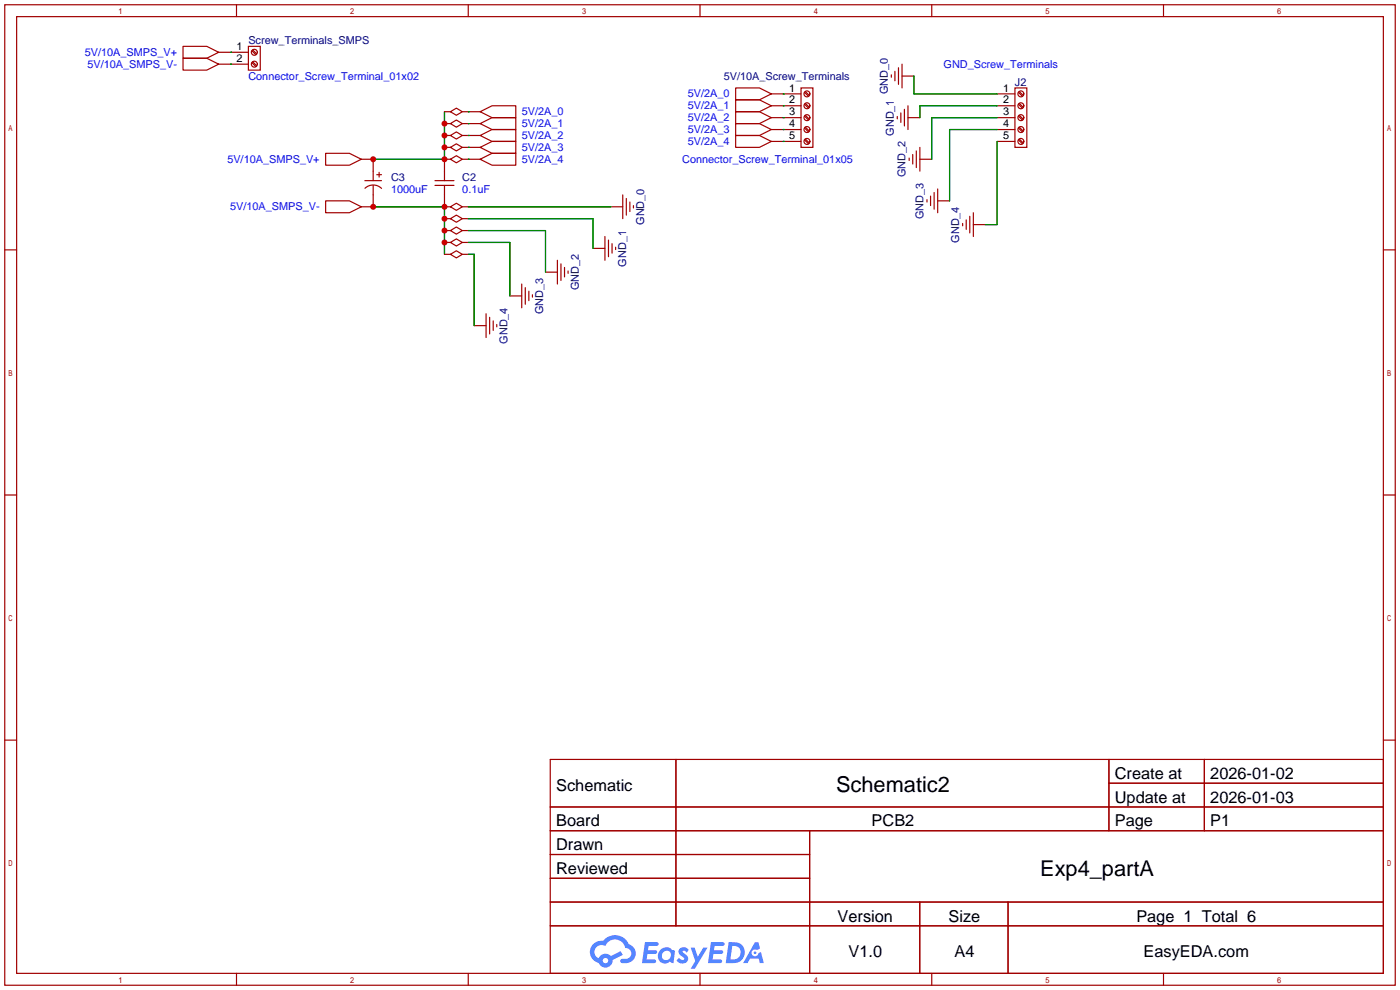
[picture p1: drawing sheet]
<svg xmlns="http://www.w3.org/2000/svg" width="299mm" height="212mm" viewBox="0 0 299 212" stroke-linecap="round" stroke-linejoin="round" font-family="sans-serif">
<g fill="none" stroke="#a10000" stroke-width=".25">
<path d="M1 1h297.2v209.6h-297.2zM3.6 3.6h292.1v204.4h-292.1zM50.5 1v2.6M100.1 1v2.6M149.6 1v2.6M199.1 1v2.6M248.7 1v2.6M1 53.4h2.6M295.7 53.4h2.5M1 105.8h2.6M295.7 105.8h2.5M1 158.2h2.6"/>
<path d="M295.7 158.2h2.5M117.6 162.3h178.1v45.7h-178.1zM117.6 172.5h178.1M117.6 177.5h178.1M144.5 162.3v35.6M173 177.5v30.5M237 162.3v15.2M237 167.4h58.7M257.4 162.3v15.2M117.6 182.6h55.4M117.6 192.8h178.1M117.6 187.7h55.4"/>
<path d="M117.6 197.9h178.1M196.6 192.8v15.2M215.4 192.8v15.2M50.5 208v2.6M100.1 208v2.6M149.6 208v2.6M199.1 208v2.6M248.7 208v2.6"/>
</g>
<g fill="#5487ff">
<path d="M145.3 202.7a1.3 1.3 0 0 1 1.9 .3l-.4 .6a.54 .54 0 0 0-.9-.2l.1 .2a1.34 1.34 0 0 1 .9 1.8 1.47 1.47 0 0 1-2.3-.1l.5-.6 .8 .5a.31 .31 0 0 0 .4-.3 .31 .31 0 0 0-.3-.4 1.12 1.12 0 0 1-.7-1.8z"/>
<path d="M147.6 202.5h.9l.6 2 1.2-2h.9l-2.7 4.6h-.9l1-1.7z"/>
<path d="M137.8 201.4h1.7a1.31 1.31 0 0 1 1.2 .2 .4 .4 0 0 1-.3 .5l-1.8 .1-.1 .9h1.6a.4 .4 0 0 1 .4 .4 .4 .4 0 0 1-.5 .4h-1.6l-.2 1.2h1.4a.46 .46 0 0 1 .5 0 .46 .46 0 0 1 .1 .5l-.4 .2h-2.6z"/>
<path d="M151.9 201.4h1.7a1.32 1.32 0 0 1 1.2 .2 .39 .39 0 0 1-.3 .5l-1.8 .1-.1 .9h1.6a.4 .4 0 0 1 .4 .4 .4 .4 0 0 1-.4 .4h-1.7l-.2 1.2h1.4a.46 .46 0 0 1 .5 0 .46 .46 0 0 1 .1 .5l-.4 .2h-2.6z"/>
<path d="M161.3 201.4h.8l.3 1.3-.6 .4a.75 .75 0 0 0-1.1 .3 .75 .75 0 0 0 .5 1 .75 .75 0 0 0 .9-.7l.5-.2 .6 2.3h-.8l-.3-.9h-1.8l-.5 .9h-1z"/>
<path d="M155.7 201.4l-.6 4.4h1.5a2.27 2.27 0 0 0 2.6-2.2 2.27 2.27 0 0 0-2.7-2.2zM156.5 202.1a1.5 1.5 0 0 1 1.8 1.6 1.5 1.5 0 0 1-1.9 1.4h-.3z"/>
<path d="M141.2 203a1.6 1.6 0 0 0-.3 2.3 1.6 1.6 0 0 0 2.3 .2l.7 .3 .3-2.4-.1-.3-.5-.1a1.58 1.58 0 0 0-2.4 0zM141.8 203.5a.98 .98 0 0 1 1.6 .4 .98 .98 0 0 1-1.1 1.3 .94 .94 0 0 1-.9-.7 .94 .94 0 0 1 .4-1z"/>
<path d="M126.8 201.8a2.37 2.37 0 0 0 1.1 4 1.54 1.54 0 0 0 1.8 1 1.54 1.54 0 0 0 1.2-1.6l2.2-1.1-.5-.8-2 1a1.57 1.57 0 0 0-2.7 .5 1.5 1.5 0 0 1-.7-2.1 1.5 1.5 0 0 1 2.2-.5 2.23 2.23 0 0 1 2.3-1.4 2.23 2.23 0 0 1 2 1.8 1.16 1.16 0 0 1 1.2 1.1 1.16 1.16 0 0 1-1.1 1.2h-.7a.47 .47 0 0 0-.5 .4 .47 .47 0 0 0 .4 .5 2.17 2.17 0 0 0 2.5-.9 2.17 2.17 0 0 0-.3-2.7l-.8-.4a3.2 3.2 0 0 0-5.5-.7l-1.1 .1zM128.8 205.3a.6 .6 0 0 1 1.2 0 .6 .6 0 0 1-1.2 0z"/>
<circle cx="161.4" cy="203.6" r=".28"/>
</g>
<g fill="none" stroke="#a10000" stroke-width=".25">
<path d="M39.1 9.9h5.1l2.5 1.3-2.5 1.2h-5.1zM39.1 12.4h5.1l2.5 1.3-2.5 1.3h-5.1zM46.7 11.2h6.4M46.7 13.7h6.4M53.1 9.9h2.5v5.1h-2.5zM53.8 13.4l.9 .8M53.8 10.8l.9 .9M54 13.2l.9 .8M54 10.7l.9 .8M157.2 18.8h5.1l2.5 1.3-2.5 1.2h-5.1zM171.2 18.8h2.5v12.7h-2.5zM171.9 19.7l.9 .9"/>
<path d="M172.1 19.6l.9 .8M190.5 16v.5M191.3 15.2v2.1M192 14.5v3.5M192.8 16.3h2.5M192.8 13.7v5.1M216.9 18.8h2.6v12.7h-2.6zM217.7 19.7l.8 .9M217.8 19.6l.9 .8M69.6 32.8h5.1l2.5 1.2-2.5 1.3h-5.1zM77.2 34h2.6v4.6M78 38.6h3.5"/>
<path d="M79.8 39.6v4.6h-2.6M80.5 37.3h1M81 36.8v1M93 39.6h4M93 38.6h4M95 39.6v4.6h1.3M95 31.5h1.3M95 29h1.3M95 26.4h1.3M95 23.9h1.3M96.3 34l1.2-.7 1.3 .7-1.3 .8zM96.3 31.5l1.2-.8 1.3 .8-1.3 .8z"/>
<path d="M96.3 29l1.2-.8 1.3 .8-1.3 .7zM96.3 26.4l1.2-.7 1.3 .7-1.3 .8zM96.3 23.9l1.2-.8 1.3 .8-1.3 .7zM96.3 34h-1.3v4.6M98.8 34h3.8M98.8 31.5h3.8M98.8 29h3.8M98.8 26.4h3.8M98.8 23.9h3.8M102.6 31.5l2.6-1.3h5v2.6h-5zM102.6 34l2.6-1.2h5v2.5h-5zM102.6 29l2.6-1.3h5v2.5h-5z"/>
<path d="M102.6 26.4l2.6-1.3h5v2.6h-5zM102.6 23.9l2.6-1.3h5v2.5h-5zM157.2 21.3h5.1l2.5 1.3-2.5 1.3h-5.1zM157.2 23.9h5.1l2.5 1.2-2.5 1.3h-5.1zM157.2 26.4h5.1l2.5 1.3-2.5 1.3h-5.1zM157.2 29h5.1l2.5 1.2-2.5 1.3h-5.1zM164.8 20.1h6.4M164.8 22.6h6.4M164.8 25.1h6.4M164.8 27.7h6.4M164.8 30.2h6.4M171.9 29.9l.9 .8"/>
<path d="M171.9 27.4l.9 .8M171.9 24.8l.9 .9M171.9 22.3l.9 .8M172.1 29.7l.9 .9M172.1 27.2l.9 .8M172.1 24.6l.9 .9M172.1 22.1l.9 .8M191.8 24.9v.5M192.5 24.1v2.1M193.3 23.4v3.5M194.1 25.1h2.5M194.1 22.6v5.1"/>
<path d="M194.3 33.8v.5M195.1 33v2.1M195.8 32.3v3.5M196.6 34h2.5M196.6 31.5v5.1M213.1 20.1h3.8M213.1 22.6h3.8M213.1 25.1h3.8M213.1 27.7h3.8M213.1 30.2h3.8M217.7 29.9l.8 .8M217.7 27.4l.8 .8"/>
<path d="M217.7 24.8l.8 .9M217.7 22.3l.8 .8M217.8 29.7l.9 .9M217.8 27.2l.9 .8M217.8 24.6l.9 .9M217.8 22.1l.9 .8M69.6 42.9h5.1l2.5 1.3-2.5 1.3h-5.1zM78 40.2a2.54 2.54 0 0 1 3.5 .1M95 46.7h1.3M95 49.3h1.3M95 51.8h1.3M95 54.4h1.3"/>
<path d="M96.3 44.2l1.2-.8 1.3 .8-1.3 .8zM96.3 46.7l1.2-.7 1.3 .7-1.3 .8zM96.3 49.3l1.2-.8 1.3 .8-1.3 .7zM96.3 51.8l1.2-.7 1.3 .7-1.3 .8zM96.3 54.4l1.2-.8 1.3 .8-1.3 .7zM98.8 44.2h1.3M98.8 46.7h1.3M98.8 49.3h1.3M98.8 51.8h1.3M98.8 54.4h1.3M116.6 58.2h2.5M119.1 55.6v5.1"/>
<path d="M119.9 56.4v3.5M120.6 57.2v2M121.4 57.9v.5M126.7 53.1h2.6M129.3 50.5v5.1M130 51.3v3.6M130.6 44.2h2.5M130.8 52.1v2M131.6 52.8v.5M133.1 41.7v5M133.9 42.4v3.6M134.6 43.2v2"/>
<path d="M135.4 43.9v.5M198.1 42.7v.5M198.9 41.9v2M199.6 41.1v3.6M200.4 42.9h2.5M200.4 40.4v5.1M205.7 47.8v.5M206.5 47v2M207.3 46.2v3.6M208 48h2.6M208 45.5v5M101.3 69.6h2.6"/>
<path d="M103.9 67.1v5M104.6 67.8v3.6M105.4 68.6v2M106.2 69.3v.5M109 63.2h2.5M111.5 60.7v5.1M112.3 61.5v3.5M113 62.2v2.1M113.8 63v.5"/>
<circle cx="54.4" cy="11.2" r=".63"/>
<circle cx="54.4" cy="13.7" r=".63"/>
<circle cx="172.5" cy="27.7" r=".63"/>
<circle cx="172.5" cy="25.1" r=".63"/>
<circle cx="172.5" cy="30.2" r=".63"/>
<circle cx="172.5" cy="22.6" r=".63"/>
<circle cx="172.5" cy="20.1" r=".63"/>
<circle cx="218.2" cy="27.7" r=".63"/>
<circle cx="218.2" cy="25.1" r=".63"/>
<circle cx="218.2" cy="20.1" r=".63"/>
<circle cx="218.2" cy="22.6" r=".63"/>
<circle cx="218.2" cy="30.2" r=".63"/>
</g>
<g fill="none" stroke="#008700" stroke-width=".25">
<path d="M49.3 11.2h.1M49.3 13.7h.1M195.3 16.3v3.8h17.8M95 23.9v10.1h-15.2M100.1 29h.1M100.1 26.4h.1M100.1 23.9h.1M100.1 31.5h.1M100.1 34h.1M167.4 20.1h.1M167.4 22.6h.1M167.4 25.1h.1"/>
<path d="M167.4 27.7h.1M167.4 30.2h.1M213.1 22.6h-16.5v2.5M213.1 25.1h-14v8.9M213.1 27.7h-10.2v15.2M213.1 30.2v17.8h-2.5M79.8 44.2h15.2v10.2M100.1 44.2h30.5M100.1 46.7h26.6v6.4M100.1 49.3h16.5v8.9M100.1 51.8h8.9v11.4M100.1 54.4h1.2v15.2"/>
</g>
<g fill="#c00">
<circle cx="79.8" cy="34" r=".63"/>
<circle cx="95" cy="34" r=".63"/>
<circle cx="95" cy="31.5" r=".63"/>
<circle cx="95" cy="29" r=".63"/>
<circle cx="95" cy="26.4" r=".63"/>
<circle cx="79.8" cy="44.2" r=".63"/>
<circle cx="95" cy="44.2" r=".63"/>
<circle cx="95" cy="46.7" r=".63"/>
<circle cx="95" cy="49.3" r=".63"/>
<circle cx="95" cy="51.8" r=".63"/>
</g>
<g font-size="4.7">
<text x="178.7" y="169.3">Schematic2</text>
<text x="222.3" y="187.1">Exp4_partA</text>
</g>
<g font-size="3.5">
<text x="238.3" y="166.5">Create at</text>
<text x="258.7" y="166.5">2026-01-02</text>
<text x="118.9" y="169">Schematic</text>
<text x="238.3" y="171.5">Update at</text>
<text x="258.7" y="171.5">2026-01-03</text>
<text x="118.9" y="176.6">Board</text>
<text x="186.3" y="176.6">PCB2</text>
<text x="238.3" y="176.6">Page</text>
<text x="258.7" y="176.6">P1</text>
<text x="118.9" y="181.7">Drawn</text>
<text x="118.9" y="186.8">Reviewed</text>
<text x="179" y="196.9">Version</text>
<text x="202.7" y="196.9">Size</text>
<text x="242.9" y="196.9">Page 1 Total 6</text>
<text x="181.3" y="204.6">V1.0</text>
<text x="204" y="204.6">A4</text>
<text x="244.4" y="204.6">EasyEDA.com</text>
</g>
<g font-size="2.3" fill="#00f">
<text x="18.1" y="11.9">5V/10A_SMPS_V+</text>
<text x="18.7" y="14.5">5V/10A_SMPS_V-</text>
<text x="53.1" y="17">Connector_Screw_Terminal_01x02</text>
<text x="201.7" y="14.5">GND_Screw_Terminals</text>
<text x="147" y="20.8">5V/2A_0</text>
<text x="147" y="23.4">5V/2A_1</text>
<text x="111.5" y="29.7">5V/2A_2</text>
<text x="111.5" y="27.2">5V/2A_1</text>
<text x="111.5" y="24.6">5V/2A_0</text>
<text x="147" y="25.9">5V/2A_2</text>
<text x="147" y="28.4">5V/2A_3</text>
<text x="48.6" y="34.8">5V/10A_SMPS_V+</text>
<text x="111.5" y="32.3">5V/2A_3</text>
<text x="111.5" y="34.8">5V/2A_4</text>
<text x="145.8" y="34.8">Connector_Screw_Terminal_01x05</text>
<text x="147" y="31">5V/2A_4</text>
<text x="83.6" y="41.1">1000uF</text>
<text x="98.8" y="41.1">0.1uF</text>
<text x="49.2" y="45">5V/10A_SMPS_V-</text>
</g>
<g font-size="2.3">
<text x="50.5" y="10.7">1</text>
<text x="50.5" y="13.2">2</text>
<text x="168.6" y="19.6">1</text>
<text x="168.6" y="22.1">2</text>
<text x="214.4" y="19.6">1</text>
<text x="214.4" y="22.1">2</text>
<text x="168.6" y="24.6">3</text>
<text x="168.6" y="27.2">4</text>
<text x="168.6" y="29.7">5</text>
<text x="214.4" y="24.6">3</text>
<text x="214.4" y="27.2">4</text>
<text x="214.4" y="29.7">5</text>
</g>
<g font-size="2.3" fill="#000080">
<text x="53.1" y="9.4">Screw_Terminals_SMPS</text>
<text x="154.7" y="17">5V/10A_Screw_Terminals</text>
<text x="189.7" y="20.1" transform="rotate(-90 189.7 20.1)">GND_0</text>
<text x="216.9" y="18.3">J2</text>
<text x="191" y="29" transform="rotate(-90 191 29)">GND_1</text>
<text x="83.6" y="38.6">C3</text>
<text x="98.8" y="38.6">C2</text>
<text x="193.5" y="37.9" transform="rotate(-90 193.5 37.9)">GND_2</text>
<text x="197.4" y="46.8" transform="rotate(-90 197.4 46.8)">GND_3</text>
<text x="137.7" y="48.1" transform="rotate(-90 137.7 48.1)">GND_0</text>
<text x="205" y="51.9" transform="rotate(-90 205 51.9)">GND_4</text>
<text x="133.9" y="57" transform="rotate(-90 133.9 57)">GND_1</text>
<text x="123.7" y="62" transform="rotate(-90 123.7 62)">GND_2</text>
<text x="116.1" y="67.1" transform="rotate(-90 116.1 67.1)">GND_3</text>
<text x="108.5" y="73.5" transform="rotate(-90 108.5 73.5)">GND_4</text>
</g>
</svg>
